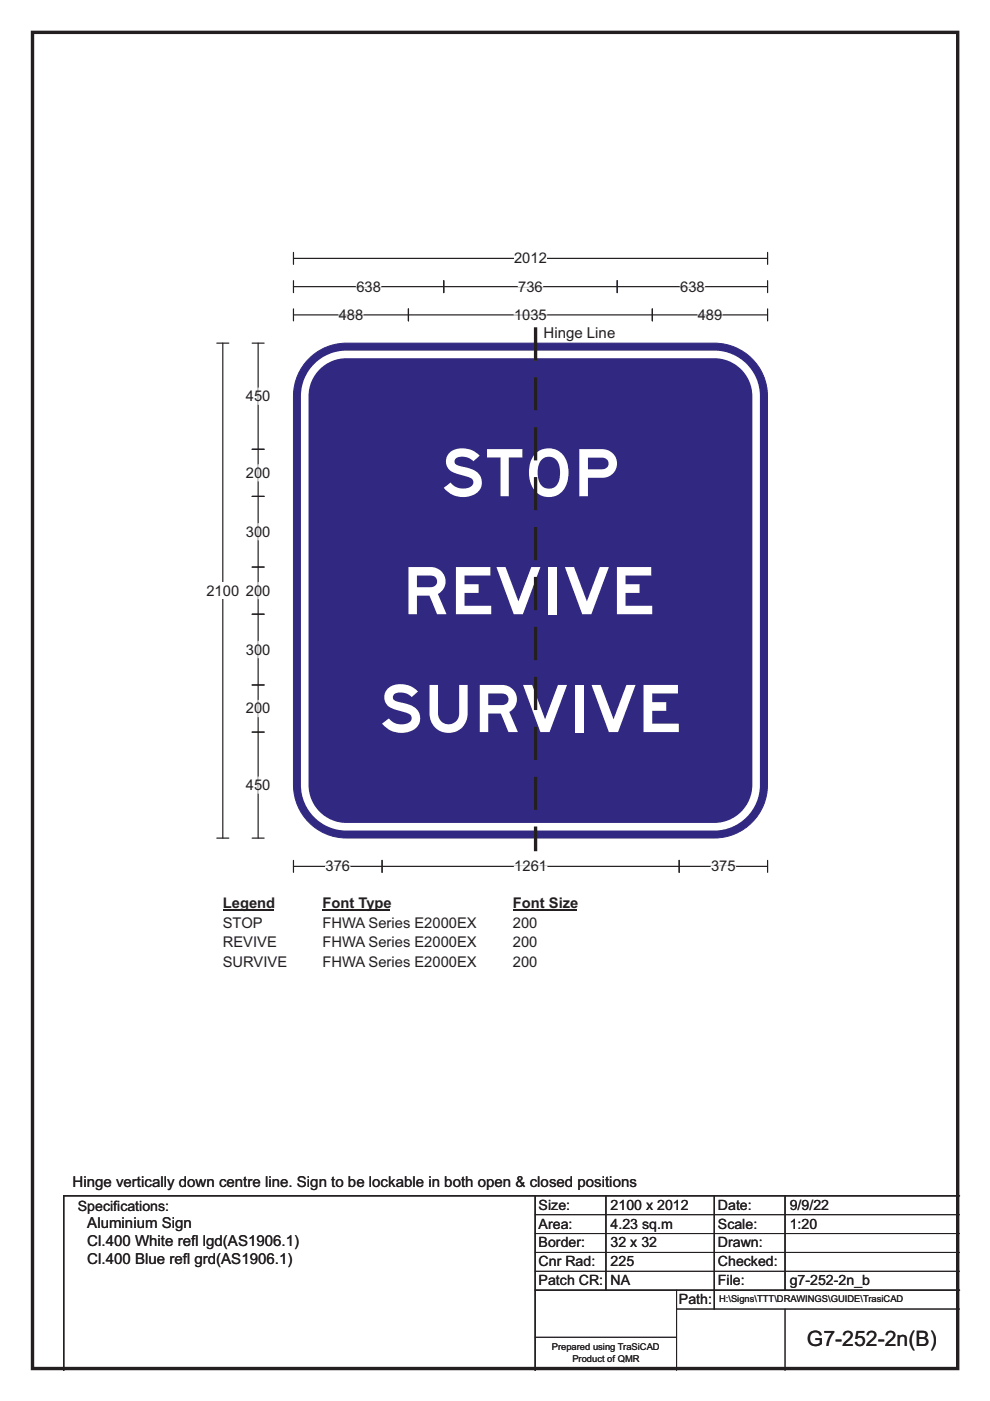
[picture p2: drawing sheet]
<svg xmlns="http://www.w3.org/2000/svg" width="210mm" height="297mm" viewBox="0 0 210 297" stroke-linecap="round" stroke-linejoin="round" font-family="sans-serif">
<path d="M6.9 6.9h196.2v283.3h-196.2z" fill="none" stroke="#231f20" stroke-width=".72"/>
<path d="M62.2 54.8h100.6M62.2 53.5v2.6M162.8 53.5v2.6" fill="none" stroke="#231f20" stroke-width=".25"/>
<path d="M109 53h7v3.5h-7z" fill="#fff"/>
<g fill="none" stroke="#231f20" stroke-width=".25">
<path d="M62.2 59.5v2.5M94.1 59.5v2.5M130.9 59.5v2.5M162.8 59.5v2.5M46 72.8h2.5M47.3 72.8v104.9M62.2 60.8h100.6M62.2 65.5v2.5M62.2 66.8h100.6M86.6 65.5v2.5M138.4 65.5v2.5M162.8 65.5v2.5"/>
<path d="M46 177.7h2.5M62.2 182.4v2.6M62.2 183.7h100.6M81 182.4v2.6M144.1 182.4v2.6M162.8 182.4v2.6"/>
</g>
<path d="M71.8 66.8h5.2M75.6 60.8h5.2M109 66.8h7M109.9 60.8h5.2M144.3 60.8h5.2M148 66.8h5.2M69 183.7h5.2M109.1 183.7h6.9M150.8 183.7h5.2" fill="none" stroke="#fff" stroke-width=".25"/>
<path d="M43.8 123.5h6.9v3.5h-6.9z" fill="#fff"/>
<path d="M53.5 72.8h2.5M54.8 72.8v104.9M53.5 95.3h2.5M53.5 105.2h2.5M53.5 120.2h2.5M53.5 130.2h2.5M53.5 145.2h2.5M53.5 155.2h2.5M53.5 177.7h2.5" fill="none" stroke="#231f20" stroke-width=".25"/>
<path d="M54.8 82.3v3.4M54.8 98.5v3.5M54.8 111v3.5M54.8 123.5v3.5M54.8 136v3.5M54.8 148.5v3.5M54.8 164.7v3.5" fill="none" stroke="#fff" stroke-width=".25"/>
<path d="M47.3 189.7h10.7v3.5h-10.7z" fill="#fff"/>
<path d="M47.3 193h10.7" fill="none" stroke="#231f20" stroke-width=".32"/>
<path d="M68.4 189.7h14.4v3.5h-14.4z" fill="#fff"/>
<path d="M68.4 193h14.4" fill="none" stroke="#231f20" stroke-width=".32"/>
<path d="M108.8 189.7h13.5v3.5h-13.5z" fill="#fff"/>
<path d="M108.8 193h13.5" fill="none" stroke="#231f20" stroke-width=".32"/>
<g fill="#fff">
<path d="M47.3 193.9h8.4v3.5h-8.4z"/>
<path d="M68.4 193.9h32.9v3.5h-32.9z"/>
<path d="M108.8 193.9h5.2v3.5h-5.2z"/>
<path d="M47.3 198.1h11.4v3.5h-11.4z"/>
<path d="M68.4 198.1h32.9v3.5h-32.9z"/>
<path d="M108.8 198.1h5.2v3.5h-5.2z"/>
<path d="M47.3 202.3h13.6v3.4h-13.6z"/>
<path d="M68.4 202.3h32.9v3.4h-32.9z"/>
<path d="M108.8 202.3h5.2v3.4h-5.2z"/>
</g>
<path d="M65.5 76a11.2 11.2 0 0 1 8-3.2h78a11.2 11.2 0 0 1 11.3 11.2v82.4a11.3 11.3 0 0 1-11.3 11.3h-78a11.2 11.2 0 0 1-11.3-11.3v-82.4a11.2 11.2 0 0 1 3.3-8z" fill-rule="evenodd" fill="#312882" stroke="#312882" stroke-width=".21"/>
<path d="M67.2 77.7a8.8 8.8 0 0 1 6.3-2.6h78a8.9 8.9 0 0 1 8.9 8.9v82.4a8.9 8.9 0 0 1-8.9 8.9h-78a8.9 8.9 0 0 1-8.9-8.9v-82.4a8.8 8.8 0 0 1 2.6-6.3z" fill="none" stroke="#fff" stroke-width="1.6"/>
<path d="M113.5 253.5v37M128.5 253.5v20M151.5 253.5v24M166.5 253.5v20M203.5 253.5h-190v37M113.5 273.5h90" fill="none" stroke="#231f20" stroke-width=".3"/>
<path d="M113.5 257.5h90M113.5 261.5h90M113.5 265.5h90M113.5 269.5h90M143.5 277.5h60M143.5 273.5v17M166.5 277.5v13M113.5 283.5h30" fill="none" stroke="#231f20" stroke-width=".21"/>
<path d="M113.6 69.4v111.1" fill="none" stroke="#231f20" stroke-width=".71" stroke-dasharray="7.1 3.5" stroke-linecap="butt"/>
<g font-size="13.9" fill="#fff">
<text x="93.4" y="105.2">STOP</text>
<text x="85.3" y="130.2">REVIVE</text>
<text x="80.3" y="155.2">SURVIVE</text>
</g>
<text font-size="4.5" fill="#231f20" x="171.1" y="285.4">G7-252-2n(B)</text>
<g font-size="3.2" fill="#231f20">
<text x="115.3" y="71.8">Hinge Line</text>
<text x="15.4" y="251.6">Hinge vertically down centre line. Sign to be lockable in both open &amp; closed positions</text>
<text x="18.5" y="260.4">Aluminium Sign</text>
<text x="18.5" y="264.2">Cl.400 White ref</text>
<text x="18.5" y="268.1">Cl.400 Blue ref</text>
<text x="38.8" y="268.1">l grd(AS1906.1)</text>
<text x="40.5" y="264.2">l lgd(AS1906.1)</text>
</g>
<g font-size="3.1" fill="#231f20">
<text x="109" y="55.8">2012</text>
<text x="75.6" y="61.8">638</text>
<text x="109.9" y="61.8">736</text>
<text x="144.3" y="61.8">638</text>
<text x="71.8" y="67.8">488</text>
<text x="109" y="67.8">1035</text>
<text x="148" y="67.8">489</text>
<text x="52.1" y="85.1">450</text>
<text x="52.1" y="101.3">200</text>
<text x="52.1" y="113.8">300</text>
<text x="43.8" y="126.3">2100</text>
<text x="52.1" y="126.3">200</text>
<text x="52.1" y="138.8">300</text>
<text x="52.1" y="151.3">200</text>
<text x="52.1" y="167.5">450</text>
<text x="69" y="184.7">376</text>
<text x="109.1" y="184.7">1261</text>
<text x="150.8" y="184.7">375</text>
<text x="47.3" y="192.5">Legend</text>
<text x="47.3" y="196.7">STOP</text>
<text x="68.4" y="192.5">Font Type</text>
<text x="68.4" y="196.7">FHWA Series E2000EX</text>
<text x="108.8" y="192.5">Font Size</text>
<text x="108.8" y="196.7">200</text>
<text x="47.3" y="200.9">REVIVE</text>
<text x="68.4" y="200.9">FHWA Series E2000EX</text>
<text x="108.8" y="200.9">200</text>
<text x="47.3" y="205">SURVIVE</text>
<text x="68.4" y="205">FHWA Series E2000EX</text>
<text x="108.8" y="205">200</text>
</g>
<g font-size="3" fill="#231f20">
<text x="16.5" y="256.7">Specif</text>
<text x="24" y="256.7">ications:</text>
<text x="114.3" y="256.5">Size:</text>
<text x="129.5" y="256.5">2100 x 2012</text>
<text x="152.3" y="256.5">Date:</text>
<text x="167.5" y="256.5">9/9/22</text>
<text x="114.3" y="260.5">Area:</text>
<text x="129.5" y="260.5">4.23 sq.m</text>
<text x="152.3" y="260.5">Scale:</text>
<text x="167.5" y="260.5">1:20</text>
<text x="114.3" y="264.5">Border:</text>
<text x="114.3" y="268.5">Cnr Rad:</text>
<text x="129.5" y="264.5">32 x 32</text>
<text x="129.5" y="268.5">225</text>
<text x="152.3" y="264.5">Drawn:</text>
<text x="152.3" y="268.5">Checked:</text>
<text x="114.3" y="272.5">Patch CR:</text>
<text x="129.5" y="272.5">NA</text>
<text x="152.3" y="272.5">File:</text>
<text x="167.5" y="272.5">g7-252-2n_b</text>
<text x="144" y="276.5">Path:</text>
</g>
<g font-size="2" fill="#231f20">
<text x="152.5" y="276.1">H:\Signs\TTT\DRAWINGS\GUIDE\TrasiCAD</text>
<text x="117" y="286.3">Prepared using TraSiCAD</text>
<text x="121.4" y="288.7">Product of QMR</text>
</g>
</svg>
